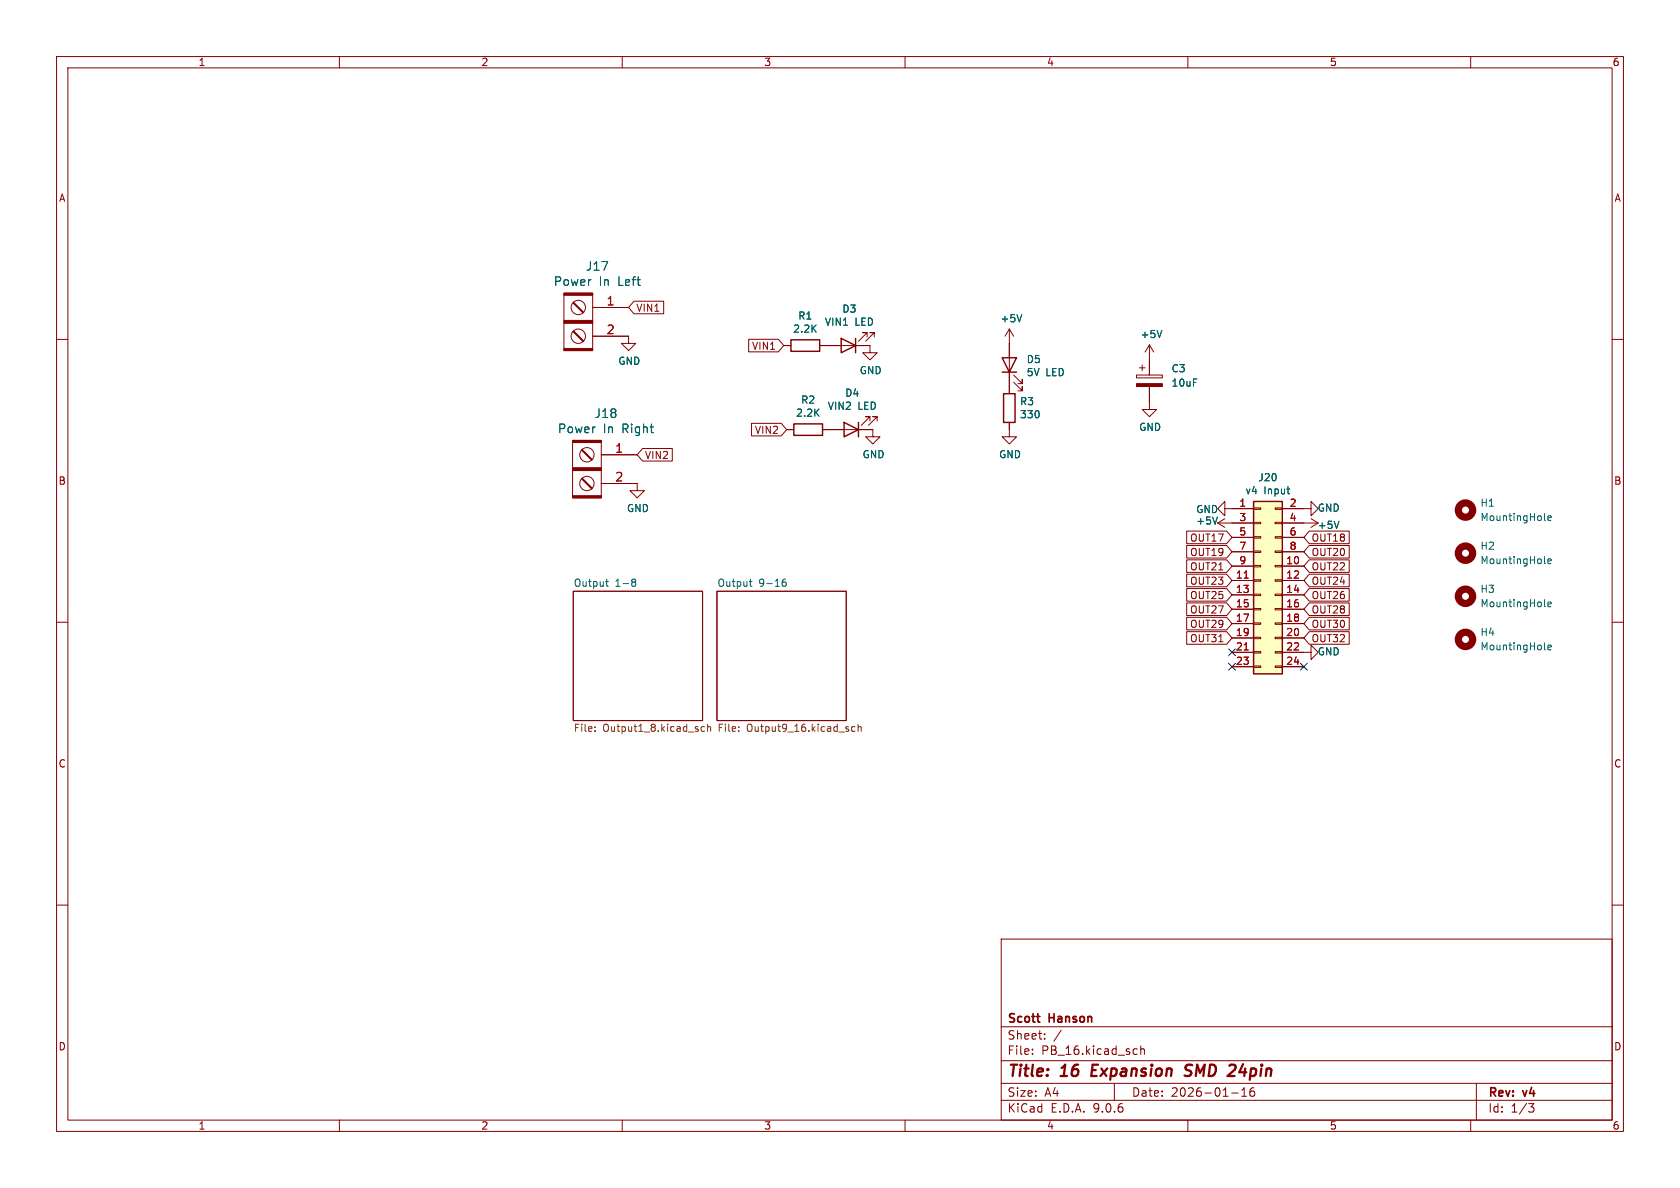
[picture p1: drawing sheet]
<svg xmlns="http://www.w3.org/2000/svg" width="297mm" height="210mm" viewBox="0 0 297 210" stroke-linecap="round" stroke-linejoin="round" font-family="sans-serif">
<g fill="none" stroke="#840000" stroke-width=".18">
<path d="M10 10h277v190h-277zM12 12h273v186h-273zM60 10v2M110 10v2M160 10v2M210 10v2M260 10v2M10 60h2M285 60h2M10 110h2M101.3 104.5h22.9v22.9h-22.9zM126.7 104.5h22.9v22.9h-22.9z"/>
<path d="M285 110h2M10 160h2M177 166h108v32h-108zM285 160h2M60 198v2M110 198v2M160 198v2M177 194.5h108M177 191.5h108M177 187.5h108M177 181.5h108M182.5 186.3v.1"/>
<path d="M182.5 185.5v.1M184.7 183.6v.1M184.7 182.8v.1M187.6 182.1l-1.3 2M197 191.5v3M200.6 185.4l.4 .1M201 186.3l-.4 .1M201.7 185.5l.2-.1 .3 .1 .1 .9M201.7 184.9v1.5M210 198v2M217.7 193.2h1.2M219.5 193.8h.9"/>
<path d="M219.5 192.7l.5-.4v1.5M221.2 192.4a1.17 1.17 0 0 0-.1 1.3h.6l.1-.5-.3-.3h-.4l-.1 .3M260 198v2M261 191.5v6.5M270.2 195.1h1l-.5 .6 .4 .1 .1 .5-.3 .3h-.4"/>
</g>
<path d="M193.2 188.2l-.3 2h1M210.5 190a.85 .85 0 0 1-1.1 .1M210.5 188.2l-.7 .1a.46 .46 0 0 0-.2 .5 .46 .46 0 0 0 .3 .4l.6 .2" fill="none" stroke="#840000" stroke-width=".4"/>
<path d="M107.1 102.8h.5M107.3 102.4v1.1l.3 .1M111.8 102.4h.4l.1 .1 .1 .2-.2 .2M111.8 102.9h.1M111.9 102.9h.3M111.9 102.9l-.1 .1M112.2 102.9l.2 .3-.1 .3-.1 .1h-.4M132.5 102.8h.5M132.7 102.4v1.1l.3 .1M138.9 102.4h-.4a.86 .86 0 0 0 0 1.2l.4-.1 .1-.4-.2-.2h-.3l-.2 .2" fill="none" stroke="#006464" stroke-width=".18"/>
<path d="M105.2 129.2v.1M105.2 128.5v.1M124.5 128.5l-.3-.1-.3 .3 .2 .5h.4M125.1 128.6l.2-.2 .3 .1v.8M125.1 128v1.3M130.6 129.2v.1M130.6 128.5v.1M151.2 128.5l-.4-.1-.2 .3 .1 .5h.5M151.7 128.6l.2-.2 .3 .1v.8M151.7 128v1.3" fill="none" stroke="#725600" stroke-width=".18"/>
<path d="M221.6 88.6h5.1v30.5h-5.1z" fill="#ffffc2"/>
<path d="M148.7 59.8l2.6 1.3-2.6 1.3zM151.3 59.8v2.6M139.8 60.1h5.1v2h-5.1zM140.3 74.9h5.1v2.1h-5.1zM149.2 74.7l2.6 1.2-2.6 1.3zM151.8 74.7v2.5M177.2 63.2h2.5l-1.3 2.6zM177.2 65.8h2.5M177.4 69.6h2.1v5.1h-2.1zM221.6 88.6h5.1v30.5h-5.1z" fill="none" stroke="#840000" stroke-width=".25"/>
<g fill="none" stroke="#840000" stroke-width=".18">
<path d="M99.7 51.8h5.1v10.2h-5.1zM104.8 59.4h6.3v1.3h1.3l-1.3 1.3-1.2-1.3h1.2M104.8 54.4h6.3M112.1 53.2h5.2v2.3h-5.2l-1-1.1zM132.4 60h5.2l1 1.1-1 1.1h-5.2zM153.3 59.6v-.8h-.8h.8l-1.5 1.5M154.6 59.6v-.8h-.8h.8l-1.6 1.5M178.4 58.2l-.7 1.2M178.4 58.2l.8 1.2M178.4 58.2v11.4M101.2 77.9h5.1v10.1h-5.1zM113.6 79.3h5.3v2.2h-5.3l-1-1.1z"/>
<path d="M132.9 74.8h5.2l1 1.1-1 1.2h-5.2zM138.6 61.1h1.2M139.1 75.9h1.2M144.9 61.1h8.9v1.3h1.3l-1.3 1.2-1.3-1.2h1.3M145.4 75.9h8.9v1.3h1.3l-1.3 1.3-1.3-1.3h1.3M153.8 74.4v-.7h-.8h.8l-1.5 1.5M155.1 74.4v-.7h-.8h.8l-1.6 1.5M178.4 74.7v2.5h1.3l-1.3 1.3-1.2-1.3h1.2M179.2 67.6l1.5 1.5v-.8v.8h-.7M179.2 66.3l1.5 1.5v-.7v.7h-.7M200.9 66.3h4.6v.5h-4.6zM201.4 65h1"/>
<path d="M201.9 64.5v1M203.2 68.3v4.1h1.3l-1.3 1.3-1.3-1.3h1.3M203.2 61l-.8 1.2M203.2 61l.8 1.2M203.2 61v5.3M106.3 85.5h6.3v1.2h1.3l-1.3 1.3-1.2-1.3h1.2M106.3 80.4h6.3M209.8 96.4h7.1l.9 1.1-.9 1.1h-7.1zM209.8 99h7.1l.9 1.1-.9 1.1h-7.1zM209.8 93.9h7.1l.9 1.1-.9 1.1h-7.1zM215.3 92.5h6.3M215.3 92.5l1.2 .7"/>
<path d="M216.5 89.9v-1.3l-1.2 1.3 1.2 1.3v-1.3h5.1M216.5 91.7l-1.2 .8M217.8 95h3.8M217.8 97.5h3.8M221.6 89.8h1.3v.2h-1.3zM221.6 92.3h1.3v.3h-1.3zM221.6 94.9h1.3v.2h-1.3zM221.6 97.4h1.3v.3h-1.3zM221.6 99.9h1.3v.3h-1.3zM225.4 89.8h1.3v.2h-1.3zM225.4 92.3h1.3v.3h-1.3zM225.4 94.9h1.3v.2h-1.3z"/>
<path d="M225.4 97.4h1.3v.3h-1.3zM225.4 99.9h1.3v.3h-1.3zM226.7 89.9h5.1v-1.3l1.2 1.3-1.2 1.3v-1.3M226.7 92.5h6.3M226.7 95h3.8M226.7 97.5h3.8M231.5 93.9h7v2.2h-7l-1-1.1zM231.5 96.4h7v2.2h-7l-1-1.1zM231.5 99h7v2.2h-7l-1-1.1zM231.8 91.7l1.2 .8M233 92.5l-1.2 .7M209.8 104h7.1l.9 1.2-.9 1.1h-7.1z"/>
<path d="M209.8 101.5h7.1l.9 1.1-.9 1.1h-7.1zM209.8 109.1h7.1l.9 1.1-.9 1.1h-7.1zM209.8 111.7h7.1l.9 1.1-.9 1.1h-7.1zM209.8 106.6h7.1l.9 1.1-.9 1.1h-7.1zM217.8 100.1h3.8M217.8 102.6h3.8M217.8 105.2h3.8M217.8 107.7h3.8M217.8 110.2h3.8M217.8 112.8h3.8M217.8 115.3h3.8M217.8 117.9h3.8"/>
<path d="M221.6 102.5h1.3v.2h-1.3zM221.6 105h1.3v.3h-1.3zM221.6 107.6h1.3v.2h-1.3zM221.6 110.1h1.3v.3h-1.3zM221.6 112.6h1.3v.3h-1.3zM221.6 115.2h1.3v.2h-1.3zM221.6 117.7h1.3v.3h-1.3zM225.4 102.5h1.3v.2h-1.3zM225.4 105h1.3v.3h-1.3zM225.4 107.6h1.3v.2h-1.3zM225.4 110.1h1.3v.3h-1.3zM225.4 112.6h1.3v.3h-1.3z"/>
<path d="M225.4 115.2h1.3v.2h-1.3zM225.4 117.7h1.3v.3h-1.3zM226.7 115.3h5.1v-1.3l1.2 1.3-1.2 1.3v-1.3M226.7 100.1h3.8M226.7 102.6h3.8M226.7 105.2h3.8M226.7 107.7h3.8M226.7 110.2h3.8M226.7 112.8h3.8M226.7 117.9h3.8M231.5 111.7h7v2.2h-7l-1-1.1zM231.5 106.6h7v2.2h-7l-1-1.1z"/>
<path d="M231.5 109.1h7v2.2h-7l-1-1.1zM231.5 101.5h7v2.2h-7l-1-1.1zM231.5 104h7v2.3h-7l-1-1.1z"/>
<circle cx="102.2" cy="54.4" r="1.27"/>
<circle cx="102.2" cy="59.4" r="1.27"/>
<circle cx="103.8" cy="80.4" r="1.27"/>
<circle cx="103.8" cy="85.5" r="1.27"/>
</g>
<path d="M220 102.2h.7M220 114.9h.7" fill="none" stroke="#a90000" stroke-width=".18"/>
<g fill="none" stroke="#006464" stroke-width=".18">
<path d="M180.6 55.6l-.4 1.3M205.4 58.4l-.4 1.3M215.2 91.4l-.4 1.3M227.5 86.4h.5M227.9 87.3h.1M236.7 92.1l-.4 1.3M273 91.8l.2 .2M273 99.5l.2 .1M273.6 91.6l.6-.1v-.3h-.4l-.2 .2 .1 .6h.5M273.6 99.2l.6-.1v-.2l-.4-.1-.2 .2 .1 .6h.5M273 107.1l.2 .2M273 114.7l.2 .2"/>
<path d="M273.6 106.8l.6-.1v-.2l-.4-.1-.2 .2 .1 .6h.5M273.6 114.5l.6-.2v-.2l-.4-.1-.2 .2 .1 .6h.5"/>
</g>
<g fill="#840000" stroke="#840000" stroke-width=".18">
<path d="M99.7 51.8h5.1v.4h-5.1z"/>
<path d="M99.7 56.6h5.1v.6h-5.1z"/>
<path d="M99.7 61.6h5.1v.4h-5.1z"/>
<path d="M101.3 53.5l.1-.1 1.8 1.8-.1 .1z"/>
<path d="M101.3 58.6l.1-.1 1.8 1.8-.1 .1z"/>
<path d="M101.2 77.9h5.1v.3h-5.1z"/>
<path d="M101.2 82.7h5.1v.5h-5.1z"/>
<path d="M101.2 87.6h5.1v.4h-5.1z"/>
<path d="M102.8 79.6l.1-.1 1.8 1.8-.1 .1z"/>
<path d="M102.8 84.6l.1-.1 1.8 1.8-.1 .1z"/>
<path d="M200.9 67.8h4.6v.5h-4.6z"/>
</g>
<g fill="none" stroke="#840000" stroke-width="1.3">
<circle cx="259.1" cy="97.8" r="1.27"/>
<circle cx="259.1" cy="90.2" r="1.27"/>
<circle cx="259.1" cy="113" r="1.27"/>
<circle cx="259.1" cy="105.4" r="1.27"/>
</g>
<path d="M217.2 114.7l1.2 1.2M217.2 117.2l1.2 1.3M218.4 114.7l-1.2 1.2M218.4 117.2l-1.2 1.3M229.9 117.2l1.2 1.3M231.1 117.2l-1.2 1.3" fill="none" stroke="#000084" stroke-width=".18"/>
<g font-size="2.8" fill="#840000">
<text x="178" y="190.9">Title:</text>
<text x="187.7" y="190.9">16</text>
<text x="193.8" y="190.9">Expansion</text>
<text x="211.2" y="190.9">SMD</text>
<text x="219.7" y="190.9">24pin</text>
</g>
<g font-size="2.1" fill="#006464">
<text x="97.8" y="50.7">Power</text>
<text x="103.5" y="48.1">J17</text>
<text x="105.9" y="50.7">In</text>
<text x="109.3" y="50.7">Left</text>
<text x="98.5" y="76.8">Power</text>
<text x="105" y="74.1">J18</text>
<text x="106.6" y="76.8">In</text>
<text x="110" y="76.8">Right</text>
</g>
<g font-size="2.1" fill="#a90000">
<text x="107.1" y="54.1">1</text>
<text x="107.1" y="59.2">2</text>
<text x="108.7" y="80.1">1</text>
<text x="108.7" y="85.2">2</text>
</g>
<g font-size="2.1" fill="#840000">
<text x="178" y="184">Sheet:</text>
<text x="178" y="181.2">Scott</text>
<text x="185.5" y="181.2">Hanson</text>
<text x="178" y="186.7">File:</text>
<text x="184.1" y="186.7">PB_16.kicad_sch</text>
<text x="178" y="196.9">KiCad</text>
<text x="178" y="194.1">Size:</text>
<text x="184.7" y="194.1">A4</text>
<text x="185.7" y="196.9">E.D.A.</text>
<text x="193.3" y="196.9">9.0.6</text>
<text x="200" y="194.1">Date:</text>
<text x="207" y="194.1">2026-01-16</text>
<text x="263" y="194.3">Rev:</text>
<text x="263" y="196.9">Id:</text>
<text x="267.1" y="196.9">1/3</text>
<text x="269.4" y="194.3">v4</text>
</g>
<g font-size="1.8" fill="#840000">
<text x="35" y="11.9">1</text>
<text x="85" y="11.9">2</text>
<text x="135" y="11.9">3</text>
<text x="185" y="11.9">4</text>
<text x="235" y="11.9">5</text>
<text x="285" y="11.9">6</text>
<text x="10.3" y="35.9">A</text>
<text x="285.3" y="35.9">A</text>
<text x="112.4" y="55.3">VIN1</text>
<text x="132.9" y="62">VIN1</text>
<text x="133.4" y="76.9">VIN2</text>
<text x="113.9" y="81.3">VIN2</text>
<text x="10.3" y="85.9">B</text>
<text x="285.3" y="85.9">B</text>
<text x="210.3" y="96">OUT17</text>
<text x="231.8" y="96">OUT18</text>
<text x="210.3" y="98.5">OUT19</text>
<text x="210.3" y="101">OUT21</text>
<text x="231.8" y="98.5">OUT20</text>
<text x="231.8" y="101">OUT22</text>
<text x="210.3" y="106.1">OUT25</text>
<text x="210.3" y="103.6">OUT23</text>
<text x="231.8" y="103.6">OUT24</text>
<text x="231.8" y="106.1">OUT26</text>
<text x="210.3" y="111.2">OUT29</text>
<text x="210.3" y="113.7">OUT31</text>
<text x="210.3" y="108.7">OUT27</text>
<text x="231.8" y="113.7">OUT32</text>
<text x="231.8" y="108.7">OUT28</text>
<text x="231.8" y="111.2">OUT30</text>
<text x="10.3" y="135.9">C</text>
<text x="285.3" y="135.9">C</text>
<text x="10.3" y="185.9">D</text>
<text x="285.3" y="185.9">D</text>
<text x="35" y="199.9">1</text>
<text x="85" y="199.9">2</text>
<text x="135" y="199.9">3</text>
<text x="185" y="199.9">4</text>
<text x="235" y="199.9">5</text>
<text x="285" y="199.9">6</text>
</g>
<g font-size="1.8" fill="#006464">
<text x="140.1" y="59">2.2K</text>
<text x="141" y="56.7">R1</text>
<text x="145.7" y="57.8">VIN1</text>
<text x="148.8" y="55.5">D3</text>
<text x="151.1" y="57.8">LED</text>
<text x="176.8" y="57.2">+5V</text>
<text x="201.5" y="60">+5V</text>
<text x="109.2" y="64.7">GND</text>
<text x="181.4" y="64.4">D5</text>
<text x="141.5" y="71.6">R2</text>
<text x="149.3" y="70.3">D4</text>
<text x="151.9" y="66.3">GND</text>
<text x="180.2" y="71.8">R3</text>
<text x="181.4" y="66.7">5V</text>
<text x="184.9" y="66.7">LED</text>
<text x="207" y="66">C3</text>
<text x="207" y="68.6">10uF</text>
<text x="140.6" y="73.9">2.2K</text>
<text x="146.2" y="72.6">VIN2</text>
<text x="151.7" y="72.6">LED</text>
<text x="180.2" y="74.1">330</text>
<text x="201.3" y="76.4">GND</text>
<text x="152.4" y="81.2">GND</text>
<text x="176.5" y="81.2">GND</text>
<text x="220.1" y="87.6">v4</text>
<text x="222.4" y="85.3">J20</text>
<text x="223.4" y="87.6">Input</text>
<text x="261.6" y="89.8">H1</text>
<text x="110.7" y="90.7">GND</text>
<text x="211.4" y="92.9">+5V</text>
<text x="211.4" y="90.9">GND</text>
<text x="232.9" y="90.7">GND</text>
<text x="232.9" y="93.7">+5V</text>
<text x="261.6" y="92.3">MountingHole</text>
<text x="261.6" y="97.4">H2</text>
<text x="261.6" y="99.9">MountingHole</text>
<text x="101.3" y="103.8">Output</text>
<text x="108.7" y="103.8">1-8</text>
<text x="126.7" y="103.8">Output</text>
<text x="134.1" y="103.8">9-16</text>
<text x="261.6" y="105">H3</text>
<text x="261.6" y="107.5">MountingHole</text>
<text x="261.6" y="112.6">H4</text>
<text x="232.9" y="116.1">GND</text>
<text x="261.6" y="115.2">MountingHole</text>
</g>
<g font-size="1.8" fill="#a90000">
<text x="219" y="89.7">1</text>
<text x="227.9" y="89.7">2</text>
<text x="219" y="92.2">3</text>
<text x="219" y="94.7">5</text>
<text x="227.9" y="92.2">4</text>
<text x="227.9" y="94.7">6</text>
<text x="219" y="97.3">7</text>
<text x="219" y="99.8">9</text>
<text x="227.3" y="99.8">10</text>
<text x="227.9" y="97.3">8</text>
<text x="218.4" y="102.4">11</text>
<text x="218.4" y="104.9">13</text>
<text x="218.4" y="107.4">15</text>
<text x="227.3" y="102.4">12</text>
<text x="227.3" y="104.9">14</text>
<text x="227.3" y="107.4">16</text>
<text x="218.4" y="110">17</text>
<text x="218.4" y="112.5">19</text>
<text x="227.3" y="110">18</text>
<text x="227.3" y="112.5">20</text>
<text x="218.4" y="115.1">21</text>
<text x="218.4" y="117.6">23</text>
<text x="227.3" y="115.1">22</text>
<text x="227.3" y="117.6">24</text>
</g>
<g font-size="1.8" fill="#725600">
<text x="101.3" y="129.7">File:</text>
<text x="106.6" y="129.7">Output1_8.kicad_sch</text>
<text x="126.7" y="129.7">File:</text>
<text x="132" y="129.7">Output9_16.kicad_sch</text>
</g>
</svg>
